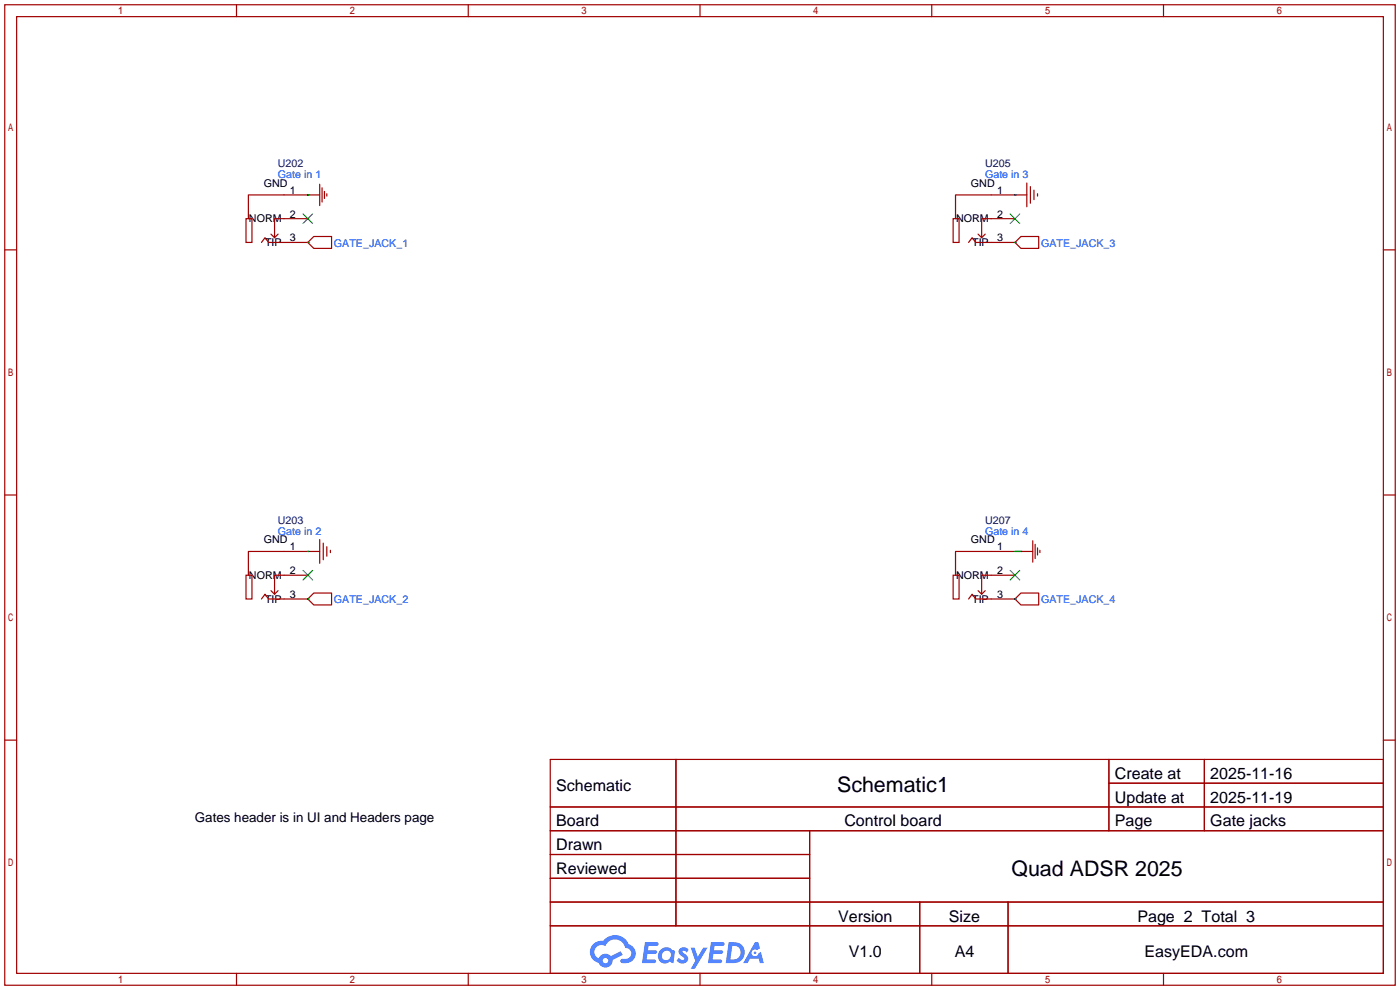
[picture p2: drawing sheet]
<svg xmlns="http://www.w3.org/2000/svg" width="299mm" height="212mm" viewBox="0 0 299 212" stroke-linecap="round" stroke-linejoin="round" font-family="sans-serif">
<g fill="none" stroke="#a10000" stroke-width=".25">
<path d="M1 1h297.2v209.6h-297.2zM3.6 3.6h292.1v204.4h-292.1zM50.5 1v2.6M100.1 1v2.6M149.6 1v2.6M199.1 1v2.6M248.7 1v2.6M1 53.4h2.6M295.7 53.4h2.5M1 105.8h2.6M295.7 105.8h2.5M1 158.2h2.6"/>
<path d="M295.7 158.2h2.5M117.6 162.3h178.1v45.7h-178.1zM117.6 172.5h178.1M117.6 177.5h178.1M144.5 162.3v35.6M173 177.5v30.5M237 162.3v15.2M237 167.4h58.7M257.4 162.3v15.2M117.6 182.6h55.4M117.6 192.8h178.1M117.6 187.7h55.4"/>
<path d="M117.6 197.9h178.1M196.6 192.8v15.2M215.4 192.8v15.2M50.5 208v2.6M100.1 208v2.6M149.6 208v2.6M199.1 208v2.6M248.7 208v2.6"/>
</g>
<g fill="#5487ff">
<path d="M145.3 202.7a1.3 1.3 0 0 1 1.9 .3l-.4 .6a.54 .54 0 0 0-.9-.2l.1 .2a1.34 1.34 0 0 1 .9 1.8 1.47 1.47 0 0 1-2.3-.1l.5-.6 .8 .5a.31 .31 0 0 0 .4-.3 .31 .31 0 0 0-.3-.4 1.12 1.12 0 0 1-.7-1.8z"/>
<path d="M147.6 202.5h.9l.6 2 1.2-2h.9l-2.7 4.6h-.9l1-1.7z"/>
<path d="M137.8 201.4h1.7a1.31 1.31 0 0 1 1.2 .2 .4 .4 0 0 1-.3 .5l-1.8 .1-.1 .9h1.6a.4 .4 0 0 1 .4 .4 .4 .4 0 0 1-.5 .4h-1.6l-.2 1.2h1.4a.46 .46 0 0 1 .5 0 .46 .46 0 0 1 .1 .5l-.4 .2h-2.6z"/>
<path d="M151.9 201.4h1.7a1.32 1.32 0 0 1 1.2 .2 .39 .39 0 0 1-.3 .5l-1.8 .1-.1 .9h1.6a.4 .4 0 0 1 .4 .4 .4 .4 0 0 1-.4 .4h-1.7l-.2 1.2h1.4a.46 .46 0 0 1 .5 0 .46 .46 0 0 1 .1 .5l-.4 .2h-2.6z"/>
<path d="M161.3 201.4h.8l.3 1.3-.6 .4a.75 .75 0 0 0-1.1 .3 .75 .75 0 0 0 .5 1 .75 .75 0 0 0 .9-.7l.5-.2 .6 2.3h-.8l-.3-.9h-1.8l-.5 .9h-1z"/>
<path d="M155.7 201.4l-.6 4.4h1.5a2.27 2.27 0 0 0 2.6-2.2 2.27 2.27 0 0 0-2.7-2.2zM156.5 202.1a1.5 1.5 0 0 1 1.8 1.6 1.5 1.5 0 0 1-1.9 1.4h-.3z"/>
<path d="M141.2 203a1.6 1.6 0 0 0-.3 2.3 1.6 1.6 0 0 0 2.3 .2l.7 .3 .3-2.4-.1-.3-.5-.1a1.58 1.58 0 0 0-2.4 0zM141.8 203.5a.98 .98 0 0 1 1.6 .4 .98 .98 0 0 1-1.1 1.3 .94 .94 0 0 1-.9-.7 .94 .94 0 0 1 .4-1z"/>
<path d="M126.8 201.8a2.37 2.37 0 0 0 1.1 4 1.54 1.54 0 0 0 1.8 1 1.54 1.54 0 0 0 1.2-1.6l2.2-1.1-.5-.8-2 1a1.57 1.57 0 0 0-2.7 .5 1.5 1.5 0 0 1-.7-2.1 1.5 1.5 0 0 1 2.2-.5 2.23 2.23 0 0 1 2.3-1.4 2.23 2.23 0 0 1 2 1.8 1.16 1.16 0 0 1 1.2 1.1 1.16 1.16 0 0 1-1.1 1.2h-.7a.47 .47 0 0 0-.5 .4 .47 .47 0 0 0 .4 .5 2.17 2.17 0 0 0 2.5-.9 2.17 2.17 0 0 0-.3-2.7l-.8-.4a3.2 3.2 0 0 0-5.5-.7l-1.1 .1zM128.8 205.3a.6 .6 0 0 1 1.2 0 .6 .6 0 0 1-1.2 0z"/>
<circle cx="161.4" cy="203.6" r=".28"/>
</g>
<g fill="none" stroke="#a10000" stroke-width=".25">
<path d="M68.3 39.4v4.5M219.5 39.1v5.1M220.2 39.9v3.5M52.6 46.7h1.2v5.1h-1.2zM55.9 51.8l.7-1 .8 1h8.4M57.9 50l.8 .8 .7-.8M65.8 41.7h.1M65.8 46.7h-7.1v4.1M65.8 51.8l1.3-1.3h3.8v2.6h-3.8zM65.8 51.8h.1M68.3 41.7h-15.2v5M68.8 40.1v3.1"/>
<path d="M69.3 40.9v1.5M69.8 41.4v.5M203.7 46.7h1.3v5.1h-1.3zM207 51.8l.8-1 .7 1h8.4M209 50l.8 .8 .8-.8M216.9 46.7h-7.1v4.1M216.9 51.8h.1M218.2 50.5h3.8v2.6h-3.8l-1.3-1.3zM219.5 41.7h-15.3v5M221 40.6v2.1M221.7 41.4v.5M68.3 117.9h-15.2v5"/>
<path d="M68.3 115.3v5.1M69.1 116.1v3.5M69.8 116.8v2.1M70.6 117.6v.5M216.9 117.9h-12.7v5M218.2 117.9h.1M218.2 117.9h2.5M220.7 115.6v4.5M221.2 116.3v3.1M221.7 117.1v1.5M222.2 117.6v.5M52.6 122.9h1.2v5.1h-1.2z"/>
<path d="M55.9 128l.7-1 .8 1h8.4M57.9 126.2l.8 .8 .7-.8M65.8 122.9h-7.1v4.1M65.8 128l1.3-1.3h3.8v2.6h-3.8zM65.8 128h.1M203.7 122.9h1.3v5.1h-1.3zM207 128l.8-1 .7 1h8.4M209 126.2l.8 .8 .8-.8M216.9 122.9h-7.1v4.1M216.9 128h.1M218.2 126.7h3.8v2.6h-3.8l-1.3-1.3z"/>
</g>
<path d="M64.8 45.7l2 2.1M66.8 45.7l-2 2.1M215.9 45.7l2 2.1M217.9 45.7l-2 2.1M64.8 121.9l2 2.1M66.8 121.9l-2 2.1M215.9 121.9l2 2.1M217.9 121.9l-2 2.1" fill="none" stroke="#3c3" stroke-width=".25"/>
<path d="M65.8 51.8h.1M65.8 41.7h.1M216.9 51.8h.1M216.9 41.7h.1M65.8 117.9h.1M216.9 117.9h1.3M65.8 128h.1M216.9 128h.1" fill="none" stroke="#008700" stroke-width=".25"/>
<g font-size="4.6">
<text x="178.9" y="169.3">Schematic1</text>
<text x="216.2" y="187.1">Quad ADSR 2025</text>
</g>
<g font-size="3.4">
<text x="238.3" y="166.5">Create at</text>
<text x="258.7" y="166.5">2025-11-16</text>
<text x="118.9" y="169">Schematic</text>
<text x="238.3" y="171.6">Update at</text>
<text x="258.7" y="171.6">2025-11-19</text>
<text x="118.9" y="176.6">Board</text>
<text x="180.5" y="176.6">Control board</text>
<text x="238.3" y="176.6">Page</text>
<text x="258.7" y="176.6">Gate jacks</text>
<text x="118.9" y="181.7">Drawn</text>
<text x="118.9" y="186.8">Reviewed</text>
<text x="179.1" y="197">Version</text>
<text x="202.8" y="197">Size</text>
<text x="243.1" y="197">Page 2 Total 3</text>
<text x="181.4" y="204.6">V1.0</text>
<text x="204" y="204.6">A4</text>
<text x="244.6" y="204.6">EasyEDA.com</text>
</g>
<text font-size="2.9" x="41.7" y="175.7">Gates header is in UI and Headers page</text>
<g font-size="2.3" fill="#000080">
<text x="59.4" y="35.8">U202</text>
<text x="210.5" y="35.8">U205</text>
<text x="59.4" y="112">U203</text>
<text x="210.5" y="112">U207</text>
</g>
<g font-size="2.3">
<text x="56.4" y="39.9">GND</text>
<text x="62" y="41.4">1</text>
<text x="207.5" y="39.9">GND</text>
<text x="213.1" y="41.4">1</text>
<text x="53.2" y="47.5">NORM</text>
<text x="62" y="46.5">2</text>
<text x="204.3" y="47.5">NORM</text>
<text x="213.1" y="46.5">2</text>
<text x="56.6" y="52.6">TIP</text>
<text x="62" y="51.6">3</text>
<text x="207.8" y="52.6">TIP</text>
<text x="213.1" y="51.6">3</text>
<text x="56.4" y="116.1">GND</text>
<text x="62" y="117.6">1</text>
<text x="207.5" y="116.1">GND</text>
<text x="213.1" y="117.6">1</text>
<text x="53.2" y="123.7">NORM</text>
<text x="62" y="122.7">2</text>
<text x="204.3" y="123.7">NORM</text>
<text x="213.1" y="122.7">2</text>
<text x="56.6" y="128.8">TIP</text>
<text x="62" y="127.8">3</text>
<text x="207.8" y="128.8">TIP</text>
<text x="213.1" y="127.8">3</text>
</g>
<g font-size="2.3" fill="#00f">
<text x="59.4" y="38.1">Gate in 1</text>
<text x="210.5" y="38.1">Gate in 3</text>
<text x="71.4" y="52.8">GATE_JACK_1</text>
<text x="222.5" y="52.8">GATE_JACK_3</text>
<text x="59.4" y="114.3">Gate in 2</text>
<text x="210.5" y="114.3">Gate in 4</text>
<text x="71.4" y="129">GATE_JACK_2</text>
<text x="222.5" y="129">GATE_JACK_4</text>
</g>
</svg>
